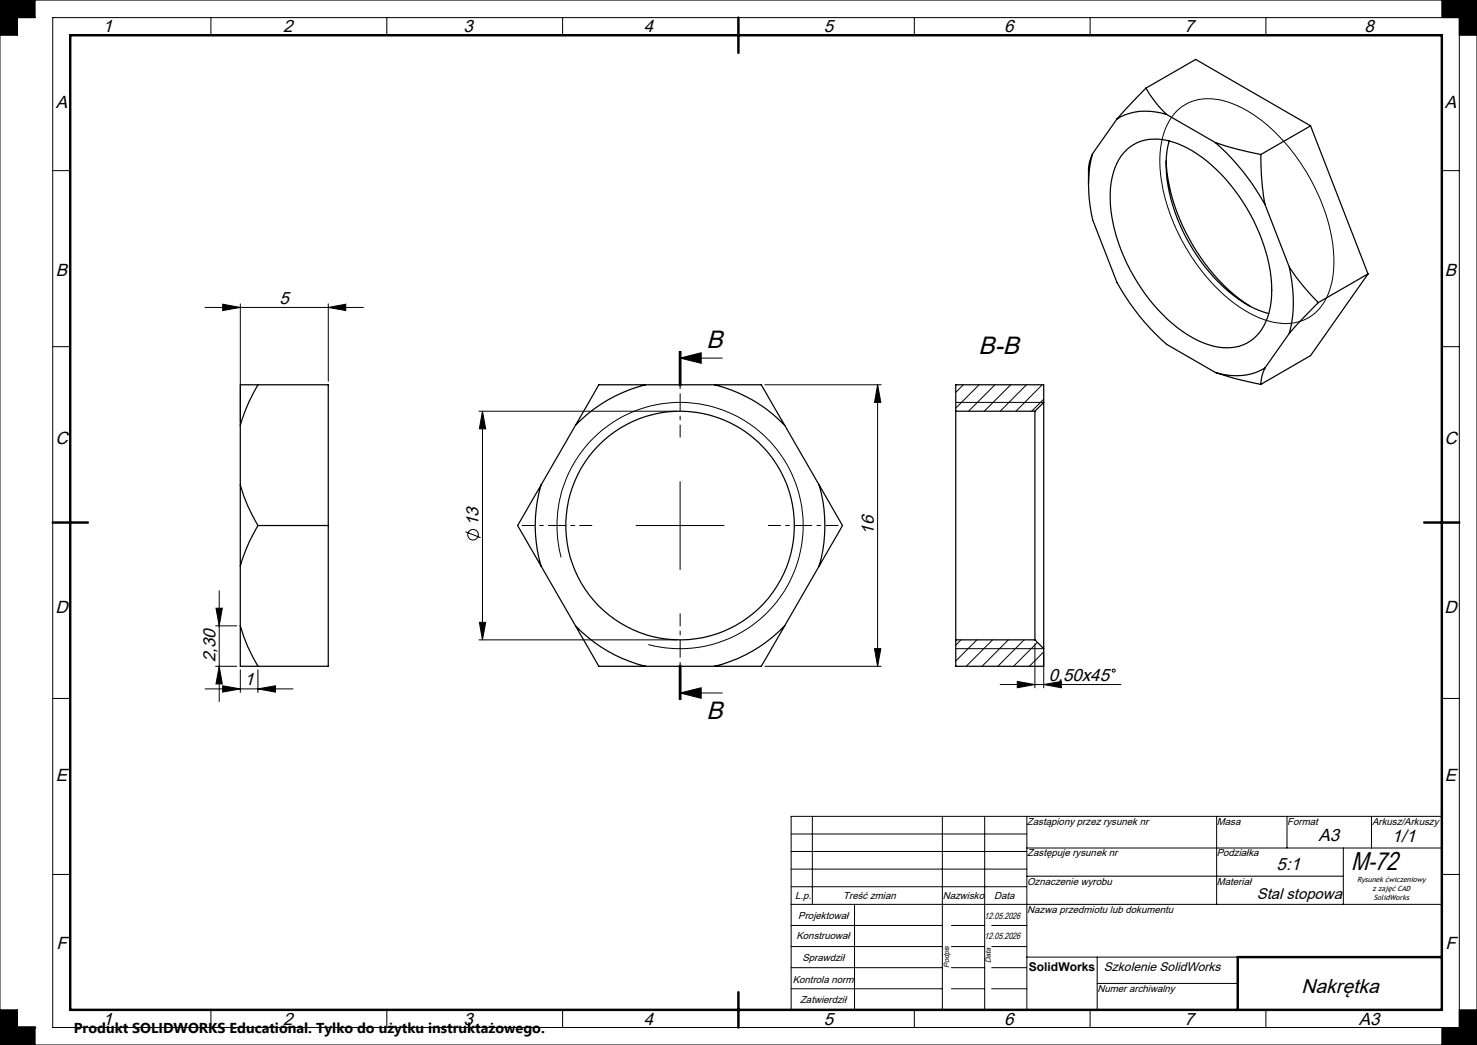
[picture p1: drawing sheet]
<svg xmlns="http://www.w3.org/2000/svg" width="420mm" height="297mm" viewBox="0 0 420 297" stroke-linecap="round" stroke-linejoin="round" font-family="sans-serif">
<g fill="none" stroke="#000" stroke-width=".35">
<path d="M317.6 33.8l-6.9 9.9M325.9 25a32.7 32.7 0 0 0 5.8 7.5M325.9 25l-8.3 8.8M325.9 25l14.1-8.1 32.7 18.9M331.7 32.5a16.7 16.7 0 0 0-14.1 1.3M331.7 32.5l13.9 8M372.7 35.8l-14.2 8.1M372.7 35.8l16.3 42.1M310.7 43.7a38.2 38.2 0 0 0 0 18.7l6.9 17.9a65.4 65.4 0 0 0 14.1 17.6l13.9 8M310.7 43.7l-.7 1.9a17.4 17.4 0 0 0-.5 6.8M320.4 42.5a12.6 12.6 0 0 1 12.9-2.2 36.8 36.8 0 0 1 17.9 13.8 49.8 49.8 0 0 1 10.4 28.3 17.7 17.7 0 0 1-5.1 13.8 13.8 13.8 0 0 1-14.6 1.1 43.2 43.2 0 0 1-19.6-19 43.6 43.6 0 0 1-6.4-26.3 16 16 0 0 1 4.5-9.5zM331.6 45.8a55.2 55.2 0 0 0 23.8 41.2"/>
<path d="M332.5 40a34.2 34.2 0 0 0 1.5 20.1 50.2 50.2 0 0 0 20.9 26.6l2.9 1.4 3 1M345.6 40.5a65.4 65.4 0 0 1 14.1 17.6M345.6 40.5a92.7 92.7 0 0 0 12.9 3.4M358.5 43.9a77.9 77.9 0 0 0 1.2 14.2M359.7 58.1l6.9 17.8M366.6 75.9a62.2 62.2 0 0 0 8.3 10.1M366.6 75.9a39.4 39.4 0 0 1 0 18.8M389 77.9l-14.1 8.1M389 77.9l-16.3 23.2-14.2 8.2M366.6 94.7l-6.9 9.9M374.9 86l-8.3 8.7M73.3 109.4a49 49 0 0 0-5 11.5"/>
<path d="M73.3 109.4h-5v11.5M73.3 109.4h20v80h-20M183.6 109.4a41.4 41.4 0 0 0-19.9 11.5M183.6 109.4h-13.3l-6.6 11.5M183.6 109.4h19.6M203.2 109.4a41.3 41.3 0 0 1 19.9 11.5M203.2 109.4h13.3l6.6 11.5M271.8 116.9v65M271.8 116.9h22.5M294.3 116.9v65M296.8 114.4v70M296.8 114.4v-5h-25v7.5"/>
<path d="M296.8 114.4l-2.5 2.5M345.6 105.9l4.6 1.4 8.3 2M359.7 104.6a17 17 0 0 1-14.1 1.3M359.7 104.6a10.8 10.8 0 0 0-1.2 4.7M68.3 137.9a46.4 46.4 0 0 0 5 11.5M68.3 137.9v23M68.3 120.9v17M153.8 137.9a40.7 40.7 0 0 0 0 23M153.8 137.9l-6.6 11.5 6.6 11.5M163.7 120.9l-9.9 17M223.1 120.9l9.8 17M232.9 137.9a41.6 41.6 0 0 1 0 23"/>
<path d="M232.9 137.9l6.7 11.5-6.7 11.5M73.3 149.4a47.3 47.3 0 0 0-5 11.5M73.3 149.4h20M68.3 177.9a46.4 46.4 0 0 0 5 11.5M68.3 177.9v11.5h5M68.3 160.9v17M153.8 160.9l9.9 17M163.7 177.9a41.4 41.4 0 0 0 19.9 11.5M163.7 177.9l6.6 11.5h13.3M223.1 177.9a41.3 41.3 0 0 1-19.9 11.5M223.1 177.9l-6.6 11.5h-13.3M232.9 160.9l-9.8 17"/>
<path d="M183.6 189.4h19.6M271.8 181.9v7.5h25v-5M271.8 181.9h22.5M294.3 181.9l2.5 2.5"/>
<circle cx="193.4" cy="149.4" r="32.5"/>
</g>
<g fill="none" stroke="#000" stroke-width=".28">
<path d="M0 -.1v297.2M.1 0l-.1 .1M419.9 0l.1 .1M420 -.1v297.2l-.4-.5M420 0l-.4 .4M10 0v5h-5v5h-5M15 5h400v287h-400zM60 5v5M110 5v5M160 5v5M210 5v5M260 5v5"/>
<path d="M310 5v5M360 5v5M410 0v5M415 10h5M420 0h-420.1l.5 .4M334.5 31.6a13.6 13.6 0 0 1 14.3-2.7 39.4 39.4 0 0 1 18.7 14.2 54.5 54.5 0 0 1 11.8 30.5 20.4 20.4 0 0 1-4.7 14.8 13.5 13.5 0 0 1-14.2 2.7 40.9 40.9 0 0 1-19.9-15.6 53.2 53.2 0 0 1-10.7-30.5 19.9 19.9 0 0 1 4.7-13.4zM15 48.5h5M410 48.5h5M15 98.5h5M58.3 87.4h45M63.3 86.5l5 .9-5 .9zM68.3 86.4v33.5"/>
<path d="M93.3 87.4l5-.9v1.8zM93.3 86.4v22M193.2 99.8v10M193.4 99.8v10M193.7 99.8v10M410 98.5h5M136.2 116.9h56.2M137.2 116.9l.9 5h-1.8zM137.2 116.9v65M193.4 101.8l6-1.5v3zM193.4 101.8h12M217.5 109.4h33.1"/>
<path d="M249.6 109.4l.9 5h-1.8zM249.6 109.4v80M271.8 114.4h25M273.9 109.4l-2.1 2.1M278.4 109.4l-6.6 6.6M282.9 109.4l-7.5 7.5M287.4 109.4l-7.5 7.5M291.9 109.4l-7.5 7.5M296.4 109.4l-7.5 7.5M296.8 113.4l-3.4 3.5M193.4 136.9v25M132.4 151.1l4.3 1.7"/>
<path d="M159.6 158.4a35 35 0 0 1 30.7-43.9 35 35 0 0 1 37.9 37.9 35 35 0 0 1-43.9 30.8M180.9 149.4h25M410 148.5h5M61.3 177.9h6M61.4 172.9h1.8l-.9 5zM62.3 167.9v31.5M136.3 176.9h1.8l-.9 5zM15 198.5h5M58.3 195.8h25M61.3 189.4h6M62.3 189.4l.9 5h-1.8zM63.3 194.9l5 .9-5 .9z"/>
<path d="M68.3 190.4v6.4M73.3 195.8l5-.9v1.8zM73.3 190.4v6.4M136.2 181.9h56.2M193.2 189v10M193.4 197l6-1.5v3zM193.4 197h12M193.4 189v10M193.7 189v10zM217.5 189.4h33.1M248.7 184.4h1.8l-.9 5zM271.8 184.4h25"/>
<path d="M273.3 181.9l-1.5 1.4M277.8 181.9l-6 6M282.3 181.9l-7.6 7.5M284.3 194.6h34.5M286.7 181.9l-7.4 7.5M289.3 193.7l5 .9-5 .9zM291.2 181.9l-7.5 7.5M294.3 182.9v12.7M295 182.6l-6.8 6.8M296.8 194.6l5-.9v1.8zM296.8 185.3l-4.1 4.1M296.8 185.4v10.2"/>
<path d="M410 198.5h5M225 237h67M225 232h185v55h-185zM231 232v25M268 232v55M280 232v55M292 232v55M346 232v25M366 232v9M390 232v9M15 248.5h5M225 242h67"/>
<path d="M225 247h67M225 252h67M225 257h185M243 257v30M292 241h118M292 249h90M382 241v16M410 248.5h5M225 275h43M225 263h43M225 269h43M270.5 275h9.5"/>
<path d="M270.5 263h9.5M270.5 269h9.5M282 275h10M282 263h10M282 269h10M292 272h60M312 272v15M312 279.5h40M-.1 297h420.1M0 297l.1 .1M0 287h5v5h5v5M.4 296.6l-.4 .5"/>
<path d="M.4 296.5l-.4 .5M60 287v5M110 287v5M160 287v5M210 287v5M225 281h43M260 287v5M270.5 281h9.5M282 281h10M310 287v5M360 287v5M410 292v5"/>
<path d="M415 287h5M420 296.9l-.1 .2"/>
<circle cx="134.5" cy="152" r="1.51"/>
<circle cx="316.7" cy="190.6" r=".43"/>
</g>
<path d="M20 10h390v277h-390zM210 5v10M15 148.5h10M405 148.5h10M410 272h-58v15M5 292h5M210 282v10" fill="none" stroke="#000" stroke-width=".7"/>
<g fill="#000">
<path d="M410 0v5h5v5h5v-10zM415 287v5h-5v5h10v-10zM0 0v10h5v-5h5v-5z" fill-rule="evenodd"/>
<path d="M0 287h5v5h5v5h-10z" fill-rule="evenodd"/>
</g>
<path d="M193.4 99.8v99.2" fill="none" stroke="#000" stroke-width=".28" stroke-dasharray="0 11559.8" stroke-linecap="butt"/>
<path d="M193.4 124.4v-20M168.4 149.4h-20M218.4 149.4h20M193.4 174.4v20" fill="none" stroke="#000" stroke-width=".28" stroke-dasharray="5.1 1.3 1.3 1.3" stroke-dashoffset="1.4" stroke-linecap="butt"/>
<g fill="#000">
<path d="M93.3 87.4l5-.9v1.8zM63.3 86.5l5 .9-5 .9z"/>
<path d="M137.2 116.9l.9 5h-1.8zM136.3 176.9h1.8l-.9 5zM249.6 109.4l.9 5h-1.8zM248.7 184.4h1.8l-.9 5z"/>
<path d="M193.4 101.8l6-1.5v3zM193.4 197l6-1.5v3z"/>
<path d="M61.4 172.9h1.8l-.9 5zM62.3 189.4l.9 5h-1.8z"/>
<path d="M63.3 194.9l5 .9-5 .9zM73.3 195.8l5-.9v1.8z"/>
<path d="M289.3 193.7l5 .9-5 .9zM296.8 194.6l5-.9v1.8z"/>
</g>
<text font-size="7.3" x="384.2" y="247.1">M-72</text>
<g font-size="7.1">
<text x="200.9" y="98.9">B</text>
<text x="278.3" y="100.6">B-B</text>
<text x="200.9" y="204.4">B</text>
</g>
<text font-size="5.7" x="370.1" y="282.1">Nakrętka</text>
<g font-size="5">
<text x="29.3" y="9.2">1</text>
<text x="80.5" y="9.2">2</text>
<text x="131.8" y="9.2">3</text>
<text x="183" y="9.2">4</text>
<text x="234.3" y="9.2">5</text>
<text x="285.5" y="9.2">6</text>
<text x="336.8" y="9.2">7</text>
<text x="388" y="9.2">8</text>
<text x="15.9" y="30.6">A</text>
<text x="410.9" y="30.6">A</text>
<text x="15.9" y="78.4">B</text>
<text x="410.9" y="78.4">B</text>
<text x="79.5" y="86.3">5</text>
<text x="15.8" y="126.3">C</text>
<text x="410.8" y="126.3">C</text>
<text x="136.1" y="149.5" transform="rotate(-90 136.1 149.5)">13</text>
<text x="248.5" y="152" transform="rotate(-90 248.5 152)">16</text>
<text x="15.8" y="174.1">D</text>
<text x="410.8" y="174.1">D</text>
<text x="61.3" y="188.3" transform="rotate(-90 61.3 188.3)">2,30</text>
<text x="69.5" y="194.7">1</text>
<text x="298.3" y="193.4">0,50x45</text>
<text x="15.9" y="221.9">E</text>
<text x="410.9" y="221.9">E</text>
<text x="375" y="239.1">A3</text>
<text x="395.8" y="239.2">1/1</text>
<text x="363" y="247.2">5:1</text>
<text x="16" y="269.8">F</text>
<text x="411" y="269.8">F</text>
<text x="29.3" y="291.2">1</text>
<text x="80.5" y="291.2">2</text>
<text x="131.8" y="291.2">3</text>
<text x="183" y="291.2">4</text>
<text x="234.3" y="291.2">5</text>
<text x="285.5" y="291.2">6</text>
<text x="336.8" y="291.2">7</text>
<text x="386.4" y="291.2">A3</text>
</g>
<text font-size="4.4" x="357.4" y="255.5">Stal stopowa</text>
<text font-size="4.1" x="21" y="293.7">Produkt SOLIDWORKS Educational. Tylko do użytku instruktażowego.</text>
<text font-size="3.6" x="313.9" y="275.9">Szkolenie SolidWorks</text>
<text font-size="3.4" x="292.6" y="275.9">SolidWorks</text>
<g font-size="2.8">
<text x="292" y="234.4">Zastąpiony przez rysunek nr</text>
<text x="346" y="234.4">Masa</text>
<text x="366.1" y="234.5">Format</text>
<text x="390.1" y="234.5">Arkusz/Arkuszy</text>
<text x="292.1" y="243.3">Zastępuje rysunek nr</text>
<text x="346" y="243.4">Podziałka</text>
<text x="292.1" y="251.5">Oznaczenie wyrobu</text>
<text x="346" y="251.4">Materiał</text>
<text x="226.1" y="255.6">L.p.</text>
<text x="239.8" y="255.6">Treść zmian</text>
<text x="268.1" y="255.6">Nazwisko</text>
<text x="282.7" y="255.6">Data</text>
<text x="227" y="261.1">Projektował</text>
<text x="292.1" y="259.4">Nazwa przedmiotu lub dokumentu</text>
<text x="226.5" y="266.9">Konstruował</text>
<text x="228.2" y="273">Sprawdził</text>
<text x="225.4" y="279.4">Kontrola norm</text>
<text x="312.1" y="281.8">Numer archiwalny</text>
<text x="227.5" y="285">Zatwierdził</text>
</g>
<g font-size="2.6">
<text x="280" y="261.1">12.05.2026</text>
<text x="280" y="267">12.05.2026</text>
</g>
<g font-size="2.1">
<text x="386" y="250.7">Rysunek ćwiczeniowy</text>
<text x="390.3" y="253.2">z zajęć CAD</text>
<text x="390.7" y="255.7">SolidWorks</text>
<text x="269.9" y="275.2" transform="rotate(-90 269.9 275.2)">Podpis</text>
<text x="281.7" y="273.8" transform="rotate(-90 281.7 273.8)">Data</text>
</g>
</svg>
